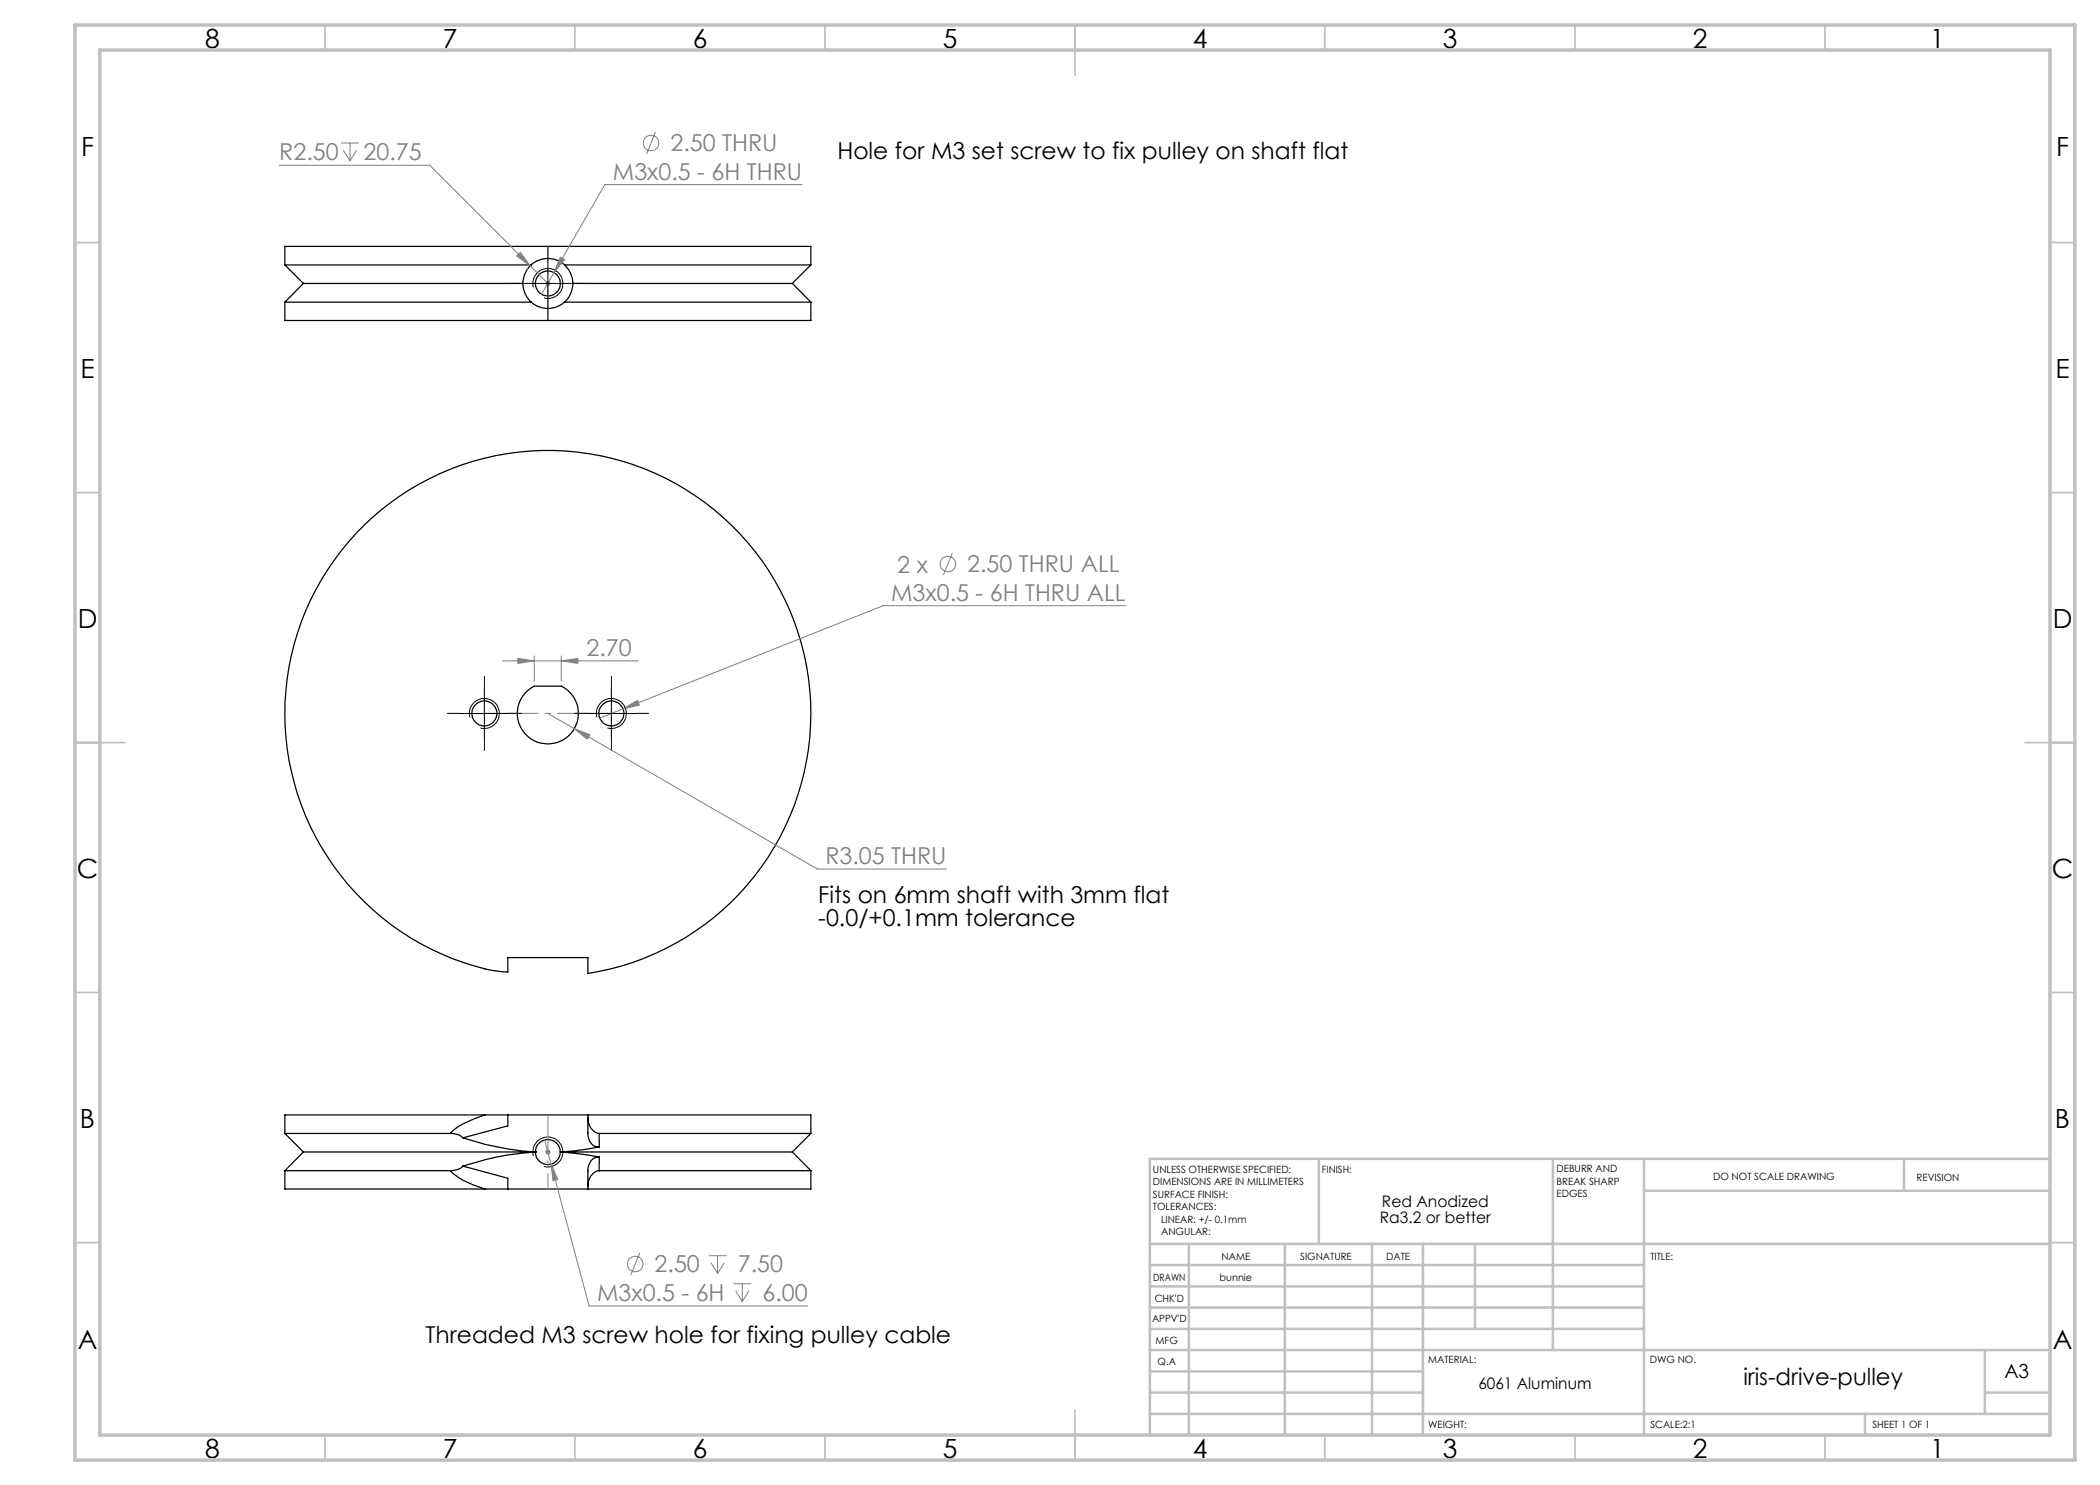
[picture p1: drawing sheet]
<svg xmlns="http://www.w3.org/2000/svg" width="420mm" height="297mm" viewBox="0 0 420 297" stroke-linecap="round" stroke-linejoin="round" font-family="sans-serif">
<g fill="none" stroke="#000" stroke-width=".25">
<path d="M57 53h49.2M57 53v-3.7h105.2v3.7M57 53l3.7 3.7M60.7 56.7h43.9M60.7 56.7l-3.7 3.7M104.6 56.7a5.3 5.3 0 0 0 1.6 3.7M106.2 53a5 5 0 0 1 6.7 0M106.2 53a5 5 0 0 0-1.6 3.7M112.9 53h49.3M112.9 53a5.1 5.1 0 0 1 1.7 3.7M114.6 56.7h43.9M114.6 56.7a5.2 5.2 0 0 1-1.7 3.7"/>
<path d="M158.5 56.7l3.7 3.7M162.2 53l-3.7 3.7M57 60.4v3.7h105.2v-3.7M57 60.4h49.2M106.2 60.4a5 5 0 0 0 6.7 0M112.9 60.4h49.3M72.8 105.1a52.6 52.6 0 0 1 83.8 14.1 52.6 52.6 0 0 1-39 75.5v-3.2h-16v2.9l-1.2-.1a49.4 49.4 0 0 1-24.1-10.9 52.6 52.6 0 0 1-3.5-78.3zM105.6 138.1l1.3-.9h5.4a6.1 6.1 0 0 1 2.3 8.9 6.1 6.1 0 0 1-9.1 1.2 6.1 6.1 0 0 1 .1-9.2zM57 226.7h33M57 234.1h33M57 234.1v3.7h40M57 226.7l3.7 3.7"/>
<path d="M60.7 230.4h46.4M60.7 230.4l-3.7 3.7M90 234.1a12.3 12.3 0 0 0 4.8 2.9l2.2 .8M90 226.7h.2a3.4 3.4 0 0 1 2.4 .9M92.6 233.2l9 2.5v2.1M92.6 233.2a2.66 2.66 0 0 1-2.6 .9M92.6 227.6a55.4 55.4 0 0 0 14.5 2.8M97 223h-40v3.7M97 223a15.9 15.9 0 0 0-7 3.7M97 223h4.6M97 237.8h4.6M101.6 223v2.2l-9 2.4"/>
<path d="M101.6 237.8h16M101.6 223h16M107.1 230.4h.1M107.1 230.4a55.4 55.4 0 0 0-14.5 2.8M107.1 230.4a2.5 2.5 0 0 0 2.5 2.5 2.5 2.5 0 0 0 2.5-2.5M107.1 230.4a2.5 2.5 0 0 1 2.5-2.5 2.5 2.5 0 0 1 2.5 2.5M112.1 230.4h46.4M112.1 230.4h.1M112.1 230.4l5.5 .6 2.3 .4M117.6 223v3.6a2.64 2.64 0 0 0 1.7 2.8h.6M117.6 223.5a2.98 2.98 0 0 0 2.2 3.2M117.6 223h44.6v3.7"/>
<path d="M119.8 226.7l.1 2.7M119.8 226.7h42.4M119.8 234.1a2.93 2.93 0 0 0-2.2 3.2M119.8 234.1h42.4M119.9 231.4l-.1 2.7M119.9 231.4a2.09 2.09 0 0 0-2.3 2.1v4.3M119.9 229.4l-5.1 .8-2.7 .2M158.5 230.4l3.7 3.7M162.2 234.1v3.7h-44.6M162.2 226.7l-3.7 3.7"/>
<circle cx="109.6" cy="56.7" r="2.5"/>
<circle cx="96.9" cy="142.7" r="2.5"/>
<circle cx="122.3" cy="142.7" r="2.5"/>
</g>
<g fill="none" stroke="#808080" stroke-width=".2">
<path d="M55.8 33.1h30.1l24 23.9M68.2 28.6h3.6M68.7 30.1l1.3 2.1M70 28.6v3.6M71.3 30.1l-1.3 2.1M131.1 26.4l-1.8 4.4M160.4 36.9h-39.4l-12.7 22M103.3 51.2l.8-.7 1.9 2.7zM105.6 53.7l-.2 .2M109.1 56.7h1M109.6 56.2v1M109.9 56.3l-.7 .7"/>
<path d="M112 51.4l.9 .5-2.1 2.6zM190.5 110.6l-1.8 4.4M100.5 132.2h27.1M103.6 131.7l3.3 .5-3.3 .5zM106.9 131.2v5M112.3 132.2l3.3-.5v1zM112.3 131.2v5M225.1 121.1h-48.5l-52 20.7M109.6 142.7l5.3 3M114.9 145.7l3.1 1.3-.5 .8zM114.9 145.7l48.6 28.1h25.8M124.6 141.8l2.9-1.7 .3 .9z"/>
<path d="M124.6 141.8l-4.7 1.8M108.9 228l1.3 4.8M109.1 230.4h1M109.2 230l.7 .7M109.6 229.9v1M109.9 230l-.7 .7M110.2 232.8l1.3 3.1-.9 .2zM110.2 232.8l7.6 28.4h43.7M128 250.6l-1.8 4.4M141.7 251.1h3.6M142.2 252.6l1.3 2.1M143.5 251.1v3.6"/>
<path d="M144.9 252.6l-1.4 2.1M146.7 256.7h3.5M147.1 258.2l1.3 2.1M148.4 256.7v3.6M149.8 258.2l-1.4 2.1"/>
<circle cx="130.2" cy="28.6" r="1.55"/>
<circle cx="189.6" cy="112.8" r="1.55"/>
<circle cx="127.1" cy="252.8" r="1.56"/>
</g>
<path d="M104.6 56.7h10M106.7 57.5a2.99 2.99 0 0 1 2.6-3.8 2.99 2.99 0 0 1 3.3 3.2 2.99 2.99 0 0 1-3.8 2.7M109.6 51.7v10M96.9 137.7v10M122.3 137.7v10M91.9 142.7h10M94 143.5a2.99 2.99 0 0 1 2.6-3.8 2.99 2.99 0 0 1 3.3 3.3 2.99 2.99 0 0 1-3.8 2.6M117.3 142.7h10M119.4 143.5a2.99 2.99 0 0 1 2.6-3.8 2.99 2.99 0 0 1 3.3 3.3 2.99 2.99 0 0 1-3.8 2.6M106.7 231.2a2.99 2.99 0 0 1 2.6-3.8 2.99 2.99 0 0 1 3.3 3.3 2.99 2.99 0 0 1-3.8 2.6" fill="none" stroke="#000" stroke-width=".2"/>
<path d="M122.3 142.7h-25.4" fill="none" stroke="#808080" stroke-width=".2" stroke-dasharray="15.2 1.3 1.3 1.3" stroke-dashoffset="4.4" stroke-linecap="butt"/>
<path d="M109.6 64.1v-14.8M109.6 223v14.8" fill="none" stroke="#808080" stroke-width=".2" stroke-dasharray="15.2 1.3 1.3 1.3" stroke-dashoffset="7.4" stroke-linecap="butt"/>
<path d="M104.6 56.7h-2.5M109.6 51.7v-2.5M114.6 56.7h2.5M109.6 61.7v2.5M96.9 137.7v-2.5M122.3 137.7v-2.5M91.9 142.7h-2.5M96.9 147.7v2.5M101.9 142.7h2.5M117.3 142.7h-2.5M122.3 147.7v2.5M127.3 142.7h2.5" fill="none" stroke="#000" stroke-width=".2" stroke-dasharray="15.2 1.3 1.3 1.3" stroke-linecap="butt"/>
<g fill="none" stroke="#c0c0c0" stroke-width=".35">
<path d="M65 5v5M115 5v5M165 5v5M215 5v10M265 5v5M315 5v5M365 5v5M15 48.5h5M410 48.5h5M15 98.5h5M410 98.5h5M15 148.5h10"/>
<path d="M405 148.5h10M15 198.5h5M410 198.5h5M15 248.5h5M410 248.5h5M65 287v5M115 287v5M165 287v5M215 282v10M265 287v5M315 287v5M365 287v5"/>
</g>
<g fill="none" stroke="#c0c0c0" stroke-width=".5">
<path d="M263.8 231.8v17M310.6 231.8v38.2M328.8 231.8v55.2M328.8 238.2h81.2M380.8 231.8v6.4M410 231.8h-180v55.2M230 248.8h180M230 257.3h98.8M230 253h98.8M237.8 248.8v38.2M257 248.8v38.2M274.4 248.8v38.2"/>
<path d="M284.6 248.8v38.2M295 248.8v17M230 265.8h98.8M230 261.5h98.8M230 278.5h54.6M230 274.3h54.6M230 270h180M397 278.5h13M397 270v12.8M230 282.8h180M373 282.8v4.2"/>
</g>
<path d="M15 5h400v287h-400zM20 10h390v277h-390z" fill="none" stroke="#c0c0c0" stroke-width=".7"/>
<g fill="#808080">
<path d="M112.3 132.2l3.3-.5v1zM103.6 131.7l3.3 .5-3.3 .5z"/>
<path d="M110.2 232.8l.4 3.3 .9-.2zM124.6 141.8l3.2-.8-.3-.9zM114.9 145.7l2.6 2.1 .5-.8zM112 51.4l-1.2 3.1 2.1-2.6zM103.3 51.2l2.7 2-1.9-2.7z"/>
</g>
<g font-size="5.3">
<text x="41" y="9.5">8</text>
<text x="88.5" y="9.5">7</text>
<text x="138.5" y="9.5">6</text>
<text x="188.5" y="9.5">5</text>
<text x="238.5" y="9.5">4</text>
<text x="288.5" y="9.5">3</text>
<text x="338.5" y="9.5">2</text>
<text x="386" y="9.5">1</text>
<text x="16.2" y="31.3">F</text>
<text x="411.2" y="31.3">F</text>
<text x="16.1" y="75.5">E</text>
<text x="411.1" y="75.5">E</text>
<text x="15.5" y="125.5">D</text>
<text x="410.5" y="125.5">D</text>
<text x="15.4" y="175.5">C</text>
<text x="410.4" y="175.5">C</text>
<text x="16" y="225.5">B</text>
<text x="411" y="225.5">B</text>
<text x="15.5" y="269.8">A</text>
<text x="410.5" y="269.8">A</text>
<text x="41" y="291.5">8</text>
<text x="88.5" y="291.5">7</text>
<text x="138.5" y="291.5">6</text>
<text x="188.5" y="291.5">5</text>
<text x="238.5" y="291.5">4</text>
<text x="288.5" y="291.5">3</text>
<text x="338.5" y="291.5">2</text>
<text x="386" y="291.5">1</text>
</g>
<g font-size="4.7" fill="#808080">
<text x="55.9" y="32">R2.50</text>
<text x="72.7" y="32">20.75</text>
<text x="122.6" y="35.9">M3x0.5 - 6H THRU</text>
<text x="134.1" y="30.3">2.50 THRU</text>
<text x="179.5" y="114.5">2 x</text>
<text x="193.4" y="114.5">2.50 THRU ALL</text>
<text x="178.2" y="120.1">M3x0.5 - 6H THRU ALL</text>
<text x="117.3" y="131.1">2.70</text>
<text x="165.1" y="172.8">R3.05 THRU</text>
<text x="130.9" y="254.5">2.50</text>
<text x="147.6" y="254.5">7.50</text>
<text x="119.4" y="260.1">M3x0.5 - 6H</text>
<text x="152.5" y="260.1">6.00</text>
</g>
<g font-size="4.7">
<text x="167.5" y="31.7">Hole for M3 set screw to fix pulley on shaft flat</text>
<text x="163.7" y="180.6">Fits on 6mm shaft with 3mm flat</text>
<text x="163.7" y="185.1">-0.0/+0.1mm tolerance</text>
<text x="85.1" y="268.7">Threaded M3 screw hole for fixing pulley cable</text>
<text x="348.7" y="277">iris-drive-pulley</text>
</g>
<text font-size="3.9" x="400.9" y="275.5">A3</text>
<g font-size="3.2">
<text x="276" y="244.6">Ra3.2 or better</text>
<text x="276.4" y="241.4">Red Anodized</text>
<text x="295.7" y="277.9">6061 Aluminum</text>
</g>
<g font-size="2">
<text x="230.6" y="234.6">UNLESS OTHERWISE SPECIFIED:</text>
<text x="230.6" y="237.1">DIMENSIONS ARE IN MILLIMETERS</text>
<text x="230.6" y="239.6">SURFACE FINISH:</text>
<text x="264.4" y="234.6">FINISH:</text>
<text x="311.3" y="234.5">DEBURR AND</text>
<text x="311.3" y="237">BREAK SHARP</text>
<text x="311.3" y="239.5">EDGES</text>
<text x="342.6" y="236">DO NOT SCALE DRAWING</text>
<text x="383.3" y="236.2">REVISION</text>
<text x="230.6" y="242.1">TOLERANCES:</text>
<text x="232.2" y="244.6">LINEAR: +/- 0.1mm</text>
<text x="232.2" y="247.1">ANGULAR:</text>
<text x="244.3" y="252">NAME</text>
<text x="260" y="251.9">SIGNATURE</text>
<text x="277.2" y="251.9">DATE</text>
<text x="330.1" y="251.9">TITLE:</text>
<text x="230.6" y="256.1">DRAWN</text>
<text x="243.9" y="256.1">bunnie</text>
<text x="230.9" y="260.3">CHK'D</text>
<text x="230.4" y="264.4">APPV'D</text>
<text x="231.1" y="268.8">MFG</text>
<text x="231.5" y="273">Q.A</text>
<text x="285.6" y="272.5">MATERIAL:</text>
<text x="330" y="272.5">DWG NO.</text>
<text x="285.6" y="285.5">WEIGHT:</text>
<text x="330.1" y="285.6">SCALE:2:1</text>
<text x="374.5" y="285.6">SHEET 1 OF 1</text>
</g>
</svg>
